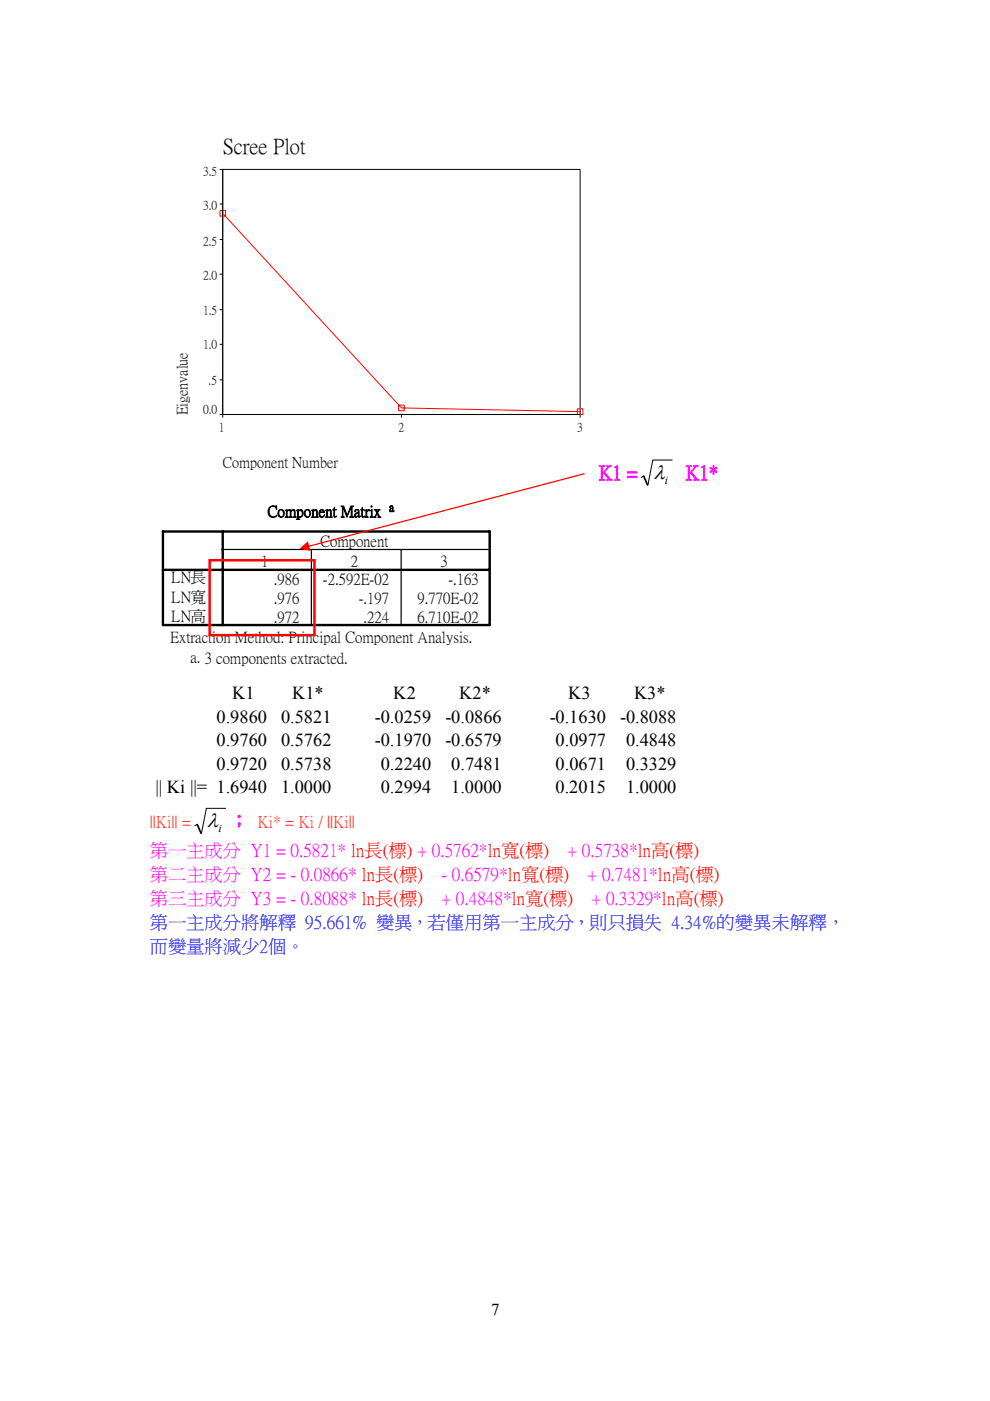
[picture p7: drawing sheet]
<svg xmlns="http://www.w3.org/2000/svg" width="210mm" height="297mm" viewBox="0 0 210 297" stroke-linecap="round" stroke-linejoin="round" font-family="sans-serif">
<path d="M46.6 35.9h.6M46.6 43.2h.6M46.6 50.8h.6M46.6 58.1h.6M46.6 65.7h.6M46.6 73h.6M46.6 80.5h.6M46.6 87.9h.6v.6M85.1 87.9v.6M123 87.9v.6" fill="none" stroke="#000" stroke-width=".21"/>
<g fill="#fff">
<path d="M47.2 35.9l75.8 52h-75.8z"/>
<path d="M47.2 35.9h75.8v52z"/>
</g>
<path d="M47.2 35.9h75.8v52h-75.8zM47.2 35.9v52h75.8M142.5 97.5h-4.1l-1 5.3M136.5 100.9l-.5 .3" fill="none" stroke="#000" stroke-width=".21"/>
<path d="M46.6 44.6h1.2v1.2h-1.2zM47.2 45.2l37.9 41.3 37.9 .8M84.5 85.9h1.2v1.2h-1.2zM122.4 86.7h1.2v1.2h-1.2z" fill="none" stroke="#f00" stroke-width=".21"/>
<path d="M136.5 101l.8 1.8" fill="none" stroke="#000" stroke-width=".35"/>
<g fill="#fff">
<path d="M31.7 104h71.8v38.7h-71.8z"/>
<path d="M34 106.3h70.6v6.4h-70.6z"/>
<path d="M47 120.6h19.5v4.5h-19.5z"/>
<path d="M66 120.6h19.5v4.5h-19.5z"/>
<path d="M85 120.6h19.6v4.5h-19.6z"/>
<path d="M47 124.7h19.5v4.5h-19.5z"/>
<path d="M66 124.7h19.5v4.5h-19.5z"/>
<path d="M85 124.7h19.6v4.5h-19.6z"/>
<path d="M47 128.7h19.5v4.6h-19.5z"/>
<path d="M66 128.7h19.5v4.6h-19.5z"/>
<path d="M85 128.7h19.6v4.6h-19.6z"/>
<path d="M34.3 112.4h13.2v8.7h-13.2z"/>
<path d="M34.3 120.6h13.2v4.5h-13.2z"/>
<path d="M34.3 124.7h13.2v4.5h-13.2z"/>
<path d="M34.3 128.7h13.2v4.6h-13.2z"/>
<path d="M47 116.5h19.5v4.6h-19.5z"/>
<path d="M66 116.5h19.5v4.6h-19.5z"/>
<path d="M85 116.5h19.6v4.6h-19.6z"/>
<path d="M47 112.4h57.6v4.6h-57.6z"/>
</g>
<path d="M47 116.5h19v16.3M66 116.5h19v16.3M85 116.5h19.1" fill="none" stroke="#000" stroke-width=".25"/>
<g fill="#fff">
<path d="M34 132.8h70.6v4.6h-70.6z"/>
<path d="M34 136.8h70.6v5.4h-70.6z"/>
<path d="M37.1 136.8h67.5v5.4h-67.5z"/>
<path d="M34 141.7h70.1v.2h-70.1z"/>
<path d="M31.7 104h74.9v2.6h-74.9z"/>
<path d="M31.7 104h2.6v40.2h-2.6z"/>
<path d="M104.1 104h2.5v40.2h-2.5z"/>
<path d="M31.7 141.7h74.9v2.5h-74.9z"/>
</g>
<path d="M34.5 112.7h69.3v19.8h-69.3zM47.2 112.7v19.8M34.5 120.8h69.3" fill="none" stroke="#000" stroke-width=".51"/>
<path d="M41.8 174.8l-.5 .3M47.8 171.4h-4l-1.1 5.3" fill="none" stroke="#000" stroke-width=".21"/>
<path d="M41.8 174.8l.8 1.9" fill="none" stroke="#000" stroke-width=".35"/>
<path d="M44.4 118.8h22.3v15.9h-22.3z" fill="none" stroke="#ff0101" stroke-width=".53"/>
<path d="M65.1 115.8l58.7-15.5 .2 .1-.1 .2-58.7 15.4zM63.5 116.3l1.8-1.5 .5 2z" fill="#ff0101"/>
<text font-size="4.6" x="47.2" y="32.4">Scree Plot</text>
<g font-size="4.5">
<text x="138.6" y="101.6">λ</text>
<text x="43.9" y="175.4">λ ；</text>
</g>
<g font-size="4.2" fill="#f0f">
<text x="127" y="101.6">K1 =</text>
<text x="145.4" y="101.6">K1*</text>
</g>
<g font-size="3.9">
<text x="49.2" y="148.3">K1</text>
<text x="61.9" y="148.3">K1*</text>
<text x="83.4" y="148.3">K2</text>
<text x="97.4" y="148.3">K2*</text>
<text x="120.5" y="148.3">K3</text>
<text x="134.4" y="148.3">K3*</text>
<text x="45.9" y="153.2">0.9860</text>
<text x="59.6" y="153.2">0.5821</text>
<text x="79.5" y="153.2">-0.0259</text>
<text x="94.4" y="153.2">-0.0866</text>
<text x="116.6" y="153.2">-0.1630</text>
<text x="131.5" y="153.2">-0.8088</text>
<text x="45.9" y="158.2">0.9760</text>
<text x="59.6" y="158.2">0.5762</text>
<text x="79.5" y="158.2">-0.1970</text>
<text x="94.4" y="158.2">-0.6579</text>
<text x="117.8" y="158.2">0.0977</text>
<text x="132.7" y="158.2">0.4848</text>
<text x="45.9" y="163.2">0.9720</text>
<text x="59.6" y="163.2">0.5738</text>
<text x="80.7" y="163.2">0.2240</text>
<text x="95.7" y="163.2">0.7481</text>
<text x="117.8" y="163.2">0.0671</text>
<text x="132.7" y="163.2">0.3329</text>
<text x="33" y="168.2">|| Ki ||= 1.6940</text>
<text x="59.6" y="168.2">1.0000</text>
<text x="80.7" y="168.2">0.2994</text>
<text x="95.7" y="168.2">1.0000</text>
<text x="117.8" y="168.2">0.2015</text>
<text x="132.7" y="168.2">1.0000</text>
</g>
<g font-size="3.9" fill="#f0f">
<text x="31.7" y="181.6">第一主成分 Y1 = 0.5821* ln長(標) + 0.5762*ln寬(標)</text>
<text x="120.3" y="181.6">+ 0.5738*ln高(標)</text>
<text x="31.8" y="186.6">第二主成分 Y2 = - 0.0866* ln長(標)</text>
<text x="31.8" y="191.7">第三主成分 Y3 = - 0.8088* ln長(標)</text>
<text x="93.6" y="186.6">- 0.6579*ln寬(標)</text>
<text x="93.6" y="191.7">+ 0.4848*ln寬(標)</text>
<text x="124.6" y="186.6">+ 0.7481*ln高(標)</text>
<text x="125.4" y="191.7">+ 0.3329*ln高(標)</text>
</g>
<g font-size="3.9" fill="#00f">
<text x="31.8" y="196.7">第一主成分將解釋 95.661% 變異，若僅用第一主成分，則只損失 4.34%的變異未解釋，</text>
<text x="31.8" y="201.8">而變量將減少2個。</text>
</g>
<g font-size="3.5" fill="#ff6500">
<text x="31.7" y="175.4">||Ki|| =</text>
<text x="54.6" y="175.4">Ki* = Ki / ||Ki||</text>
</g>
<text font-size="3.5" x="104.1" y="278.7">7</text>
<g font-size="3.3">
<text x="56.7" y="109.5">Component Matrix</text>
<text x="55.4" y="119.9">1</text>
<text x="67.9" y="115.8">Component</text>
<text x="74.4" y="119.9">2</text>
<text x="93.4" y="119.9">3</text>
<text x="36.3" y="123.5">LN長</text>
<text x="58.1" y="123.7">.986</text>
<text x="68.5" y="123.7">-2.592E-02</text>
<text x="95.1" y="123.7">-.163</text>
<text x="36.3" y="127.6">LN寬</text>
<text x="36.3" y="131.6">LN高</text>
<text x="58.1" y="127.8">.976</text>
<text x="58.1" y="131.9">.972</text>
<text x="76.1" y="127.8">-.197</text>
<text x="77.1" y="131.9">.224</text>
<text x="88.5" y="127.8">9.770E-02</text>
<text x="88.5" y="131.9">6.710E-02</text>
<text x="36.1" y="136.2">Extraction Method: Principal Component Analysis.</text>
<text x="40.4" y="140.3">a. 3 components extracted.</text>
</g>
<g font-size="3.2">
<text x="39.6" y="88.1" transform="rotate(-90 39.6 88.1)">Eigenvalue</text>
<text x="47.2" y="98.9">Component Number</text>
</g>
<g font-size="2.6">
<text x="43.1" y="37">3.5</text>
<text x="43.1" y="44.3">3.0</text>
<text x="43.1" y="51.9">2.5</text>
<text x="43.1" y="59.2">2.0</text>
<text x="43.1" y="66.5">1.5</text>
<text x="43.1" y="73.9">1.0</text>
<text x="44.2" y="81.4">.5</text>
<text x="43.1" y="87.6">0.0</text>
<text x="46.4" y="91.3">1</text>
<text x="84.5" y="91.3">2</text>
<text x="122.4" y="91.3">3</text>
</g>
<g font-size="2.5">
<text x="141" y="102.6">i</text>
<text x="82.5" y="108.4">a</text>
<text x="46.3" y="176.5">i</text>
</g>
</svg>
